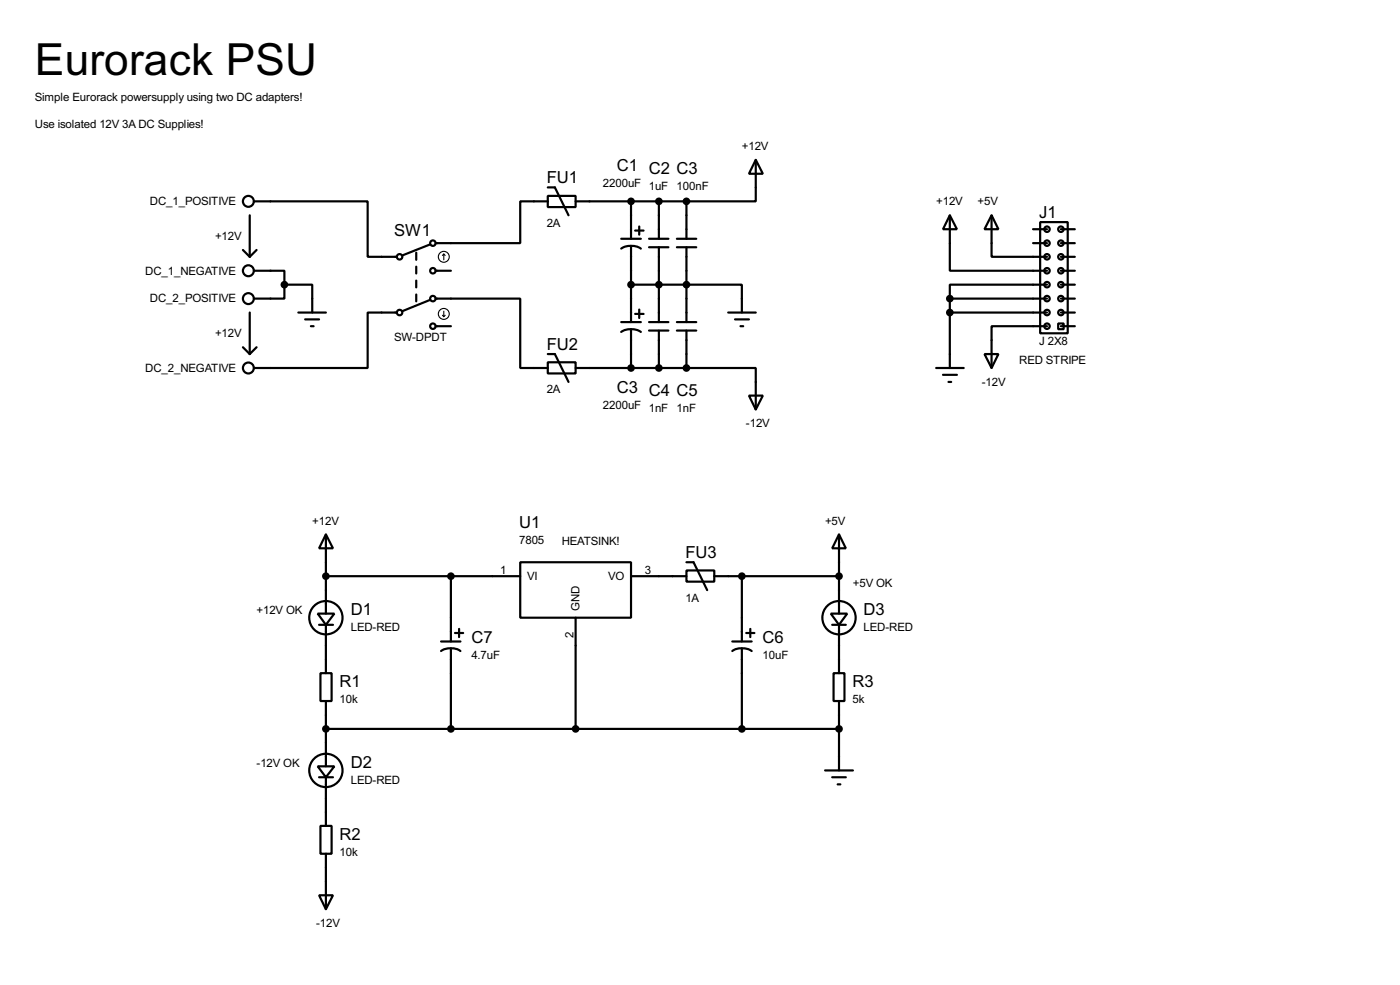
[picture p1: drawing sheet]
<svg xmlns="http://www.w3.org/2000/svg" width="256mm" height="180mm" viewBox="0 0 256 180" stroke-linecap="round" stroke-linejoin="round" font-family="sans-serif">
<g fill="none" stroke="#000" stroke-width=".4">
<path d="M45.8 39.4v7.6M46.5 36.9h20.9v10.1h5.3M100.4 35.9h5.1v2h-5.1zM100.4 36.9h-5.1v7.6h-15.5M100.4 34.3h1.3l2.5 5.1M105.5 36.9h20.3M115.6 36.9v6.8M120.7 36.9v6.8M125.8 36.9v6.8M138.5 29.3l1.3 2.5h-2.6zM138.5 29.3v7.6h-12.7M174 39.4l1.3 2.6h-2.5z"/>
<path d="M174 39.4v10.2h17.8M181.7 39.4l1.2 2.6h-2.5zM181.7 39.4v7.6h10.1M44.5 45.8l1.3 1.2M45.8 57.2v7.6M46.5 49.6h5.6v2.5M47 45.8l-1.2 1.2M52.1 52.1v2.6h-5.6M52.1 52.1h5.1v5.1M54.7 57.2h5M55.9 58.5h2.6M57 59.7h.5"/>
<path d="M72.7 57.2h-5.3v10.2h-20.9M76.3 46.3v1.3M76.3 48.8v1.3M76.3 51.4v1.2M76.3 53.9v1.3M78.8 44.8l-5.1 2M78.8 54.9l-5.1 2.1M79.8 54.7h15.5v12.7h5.1M79.8 59.7h2.8M79.8 49.6h2.8M113.8 45.5a3.5 3.5 0 0 1 3.6 0M113.8 43.7h3.6"/>
<path d="M113.8 59h3.6M115.6 52.1h20.3v5.1M115.6 45.3v13.7M116.4 42.2h1.5M116.4 57.5h1.5M117.1 41.5v1.5M117.1 56.7v1.5M118.9 43.7h3.6M118.9 59h3.6M118.9 45.3h3.6M120.7 45.3v13.7M124 43.7h3.6"/>
<path d="M124 59h3.6M124 45.3h3.6M125.8 45.3v13.7M133.4 57.2h5.1M134.7 58.5h2.5M135.7 59.7h.5M174 54.7h17.8M174 54.7v12.7M174 57.2h17.8M189.3 44.5h2.5M189.3 42h2.5M190.6 40.7h5v20.3h-5z"/>
<path d="M191.8 59.7h-10.1v7.7M191.8 52.1h-17.8v2.6M193.9 59.2h1v1.1h-1zM194.4 52.1h2.5M194.4 54.7h2.5M194.4 57.2h2.5M194.4 59.7h2.5M194.4 49.6h2.5M194.4 47h2.5M194.4 44.5h2.5M194.4 42h2.5M44.5 63.6l1.3 1.2"/>
<path d="M47 63.6l-1.2 1.2M100.4 66.3h5.1v2.1h-5.1zM100.4 64.8h1.3l2.5 5.1M105.5 67.4h20.3M113.8 60.8a3.5 3.5 0 0 1 3.6 0M115.6 60.5v6.9M118.9 60.5h3.6M120.7 60.5v6.9M124 60.5h3.6M125.8 67.4h12.7v7.6M125.8 60.5v6.9M137.2 72.4h2.6l-1.3 2.6z"/>
<path d="M171.5 67.4h5.1M172.8 68.6h2.5M173.8 69.9h.5M180.4 64.8h2.5l-1.2 2.6zM59.7 97.8l1.3 2.6h-2.5zM59.7 97.8v14.5M153.7 97.8l1.3 2.6h-2.5zM153.7 97.8v14.5M58.2 112.3h3.1l-1.6 2.1zM58.5 114.4h2.5M59.7 105.5h35.6M59.7 114.4v8.8"/>
<path d="M80.8 119.2a3.4 3.4 0 0 1 3.6 0M80.8 117.4h3.6M82.6 105.5v11.9M82.6 118.9v14.5M83.4 115.9h1.5M84.1 115.1v1.5M95.3 102.9h20.3v10.2h-20.3zM105.5 113.1v20.3M115.6 105.5h10.2M125.8 104.4h5.1v2.1h-5.1zM125.8 102.9h1.3l2.5 5.1M130.9 105.5h22.8"/>
<path d="M134.2 119.2a3.4 3.4 0 0 1 3.5 0M134.2 117.4h3.5M135.9 105.5v11.9M135.9 118.9v14.5M136.7 115.9h1.5M137.5 115.1v1.5M152.2 112.3h3l-1.5 2.1zM152.5 114.4h2.5M153.7 114.4v8.8M58.7 123.2h2.1v5.1h-2.1zM59.7 128.3v12M59.7 133.4h94"/>
<path d="M152.7 123.2h2v5.1h-2zM153.7 128.3v12.7M58.2 140.3h3.1l-1.6 2zM58.5 142.3h2.5M58.7 151.2h2.1v5.1h-2.1zM59.7 142.3v8.9M59.7 156.3v10.1M151.2 141h5.1M152.5 142.3h2.5M153.5 143.6h.5M58.5 163.9h2.5l-1.3 2.5z"/>
<circle cx="45.5" cy="36.9" r="1"/>
<circle cx="45.5" cy="49.6" r="1"/>
<circle cx="45.5" cy="54.7" r="1"/>
<circle cx="73.2" cy="47" r=".5"/>
<circle cx="73.2" cy="57.2" r=".5"/>
<circle cx="79.3" cy="59.7" r=".5"/>
<circle cx="79.3" cy="44.5" r=".5"/>
<circle cx="79.3" cy="49.6" r=".5"/>
<circle cx="79.3" cy="54.7" r=".5"/>
<circle cx="191.8" cy="59.7" r=".5"/>
<circle cx="191.8" cy="57.2" r=".5"/>
<circle cx="191.8" cy="54.7" r=".5"/>
<circle cx="191.8" cy="52.1" r=".5"/>
<circle cx="191.8" cy="49.6" r=".5"/>
<circle cx="191.8" cy="47" r=".5"/>
<circle cx="191.8" cy="44.5" r=".5"/>
<circle cx="191.8" cy="42" r=".5"/>
<circle cx="194.3" cy="54.7" r=".5"/>
<circle cx="194.3" cy="52.1" r=".5"/>
<circle cx="194.3" cy="47" r=".5"/>
<circle cx="194.3" cy="57.2" r=".5"/>
<circle cx="194.3" cy="49.6" r=".5"/>
<circle cx="194.3" cy="44.5" r=".5"/>
<circle cx="194.3" cy="42" r=".5"/>
<circle cx="45.5" cy="67.4" r="1"/>
<circle cx="59.7" cy="113.1" r="3.1"/>
<circle cx="153.7" cy="113.1" r="3.1"/>
<circle cx="59.7" cy="141" r="3.1"/>
</g>
<g fill="#000" stroke="#000" stroke-width=".4">
<circle cx="115.6" cy="36.9" r=".5"/>
<circle cx="120.7" cy="36.9" r=".5"/>
<circle cx="125.7" cy="36.9" r=".5"/>
<circle cx="52.1" cy="52.1" r=".5"/>
<circle cx="115.6" cy="52.1" r=".5"/>
<circle cx="120.7" cy="52.1" r=".5"/>
<circle cx="125.7" cy="52.1" r=".5"/>
<circle cx="174" cy="57.2" r=".5"/>
<circle cx="174" cy="54.7" r=".5"/>
<circle cx="115.6" cy="67.4" r=".5"/>
<circle cx="120.7" cy="67.4" r=".5"/>
<circle cx="125.7" cy="67.4" r=".5"/>
<circle cx="59.7" cy="105.5" r=".5"/>
<circle cx="82.6" cy="105.5" r=".5"/>
<circle cx="135.9" cy="105.5" r=".5"/>
<circle cx="153.7" cy="105.5" r=".5"/>
<circle cx="59.7" cy="133.4" r=".5"/>
<circle cx="82.6" cy="133.4" r=".5"/>
<circle cx="105.4" cy="133.4" r=".5"/>
<circle cx="135.9" cy="133.4" r=".5"/>
<circle cx="153.7" cy="133.4" r=".5"/>
</g>
<g fill="none" stroke="#000" stroke-width=".2">
<path d="M81.1 57.7l.2 .3M81.3 46.5v1.1M81.3 57v1M81.3 46.5l-.2 .3M81.3 46.5l.3 .3M81.6 57.7l-.3 .3"/>
<circle cx="81.3" cy="47" r="1"/>
<circle cx="81.3" cy="57.5" r="1"/>
</g>
<text font-size="9.1" x="6.4" y="13.7">Eurorack PSU</text>
<g font-size="3.4">
<text x="100.2" y="33.5">FU1</text>
<text x="113" y="31.3">C1 C2 C3</text>
<text x="190.4" y="39.9">J1</text>
<text x="72.2" y="43.2">SW1</text>
<text x="100.2" y="64">FU2</text>
<text x="113" y="71.9">C3 C4 C5</text>
<text x="95.1" y="96.6">U1</text>
<text x="125.6" y="102.1">FU3</text>
<text x="64.3" y="112.6">D1</text>
<text x="158.2" y="112.6">D3</text>
<text x="86.4" y="117.7">C7</text>
<text x="139.7" y="117.7">C6</text>
<text x="62.2" y="125.8">R1</text>
<text x="156.2" y="125.8">R3</text>
<text x="64.3" y="140.5">D2</text>
<text x="62.2" y="153.7">R2</text>
</g>
<g font-size="2.4">
<text x="6.4" y="18.5">Simple Eurorack powersupply using two DC adapters!</text>
<text x="6.4" y="23.5">Use isolated 12V 3ADC Supplies!</text>
<text x="135.9" y="27.4">+12V</text>
<text x="110.5" y="34.2">2200uF 1uF 100nF</text>
<text x="27.5" y="37.6">DC_1_POSITIVE</text>
<text x="100.2" y="41.5">2A</text>
<text x="171.5" y="37.6">+12V</text>
<text x="179.1" y="37.6">+5V</text>
<text x="39.4" y="43.9">+12V</text>
<text x="26.6" y="50.3">DC_1_NEGATIVE</text>
<text x="27.5" y="55.4">DC_2_POSITIVE</text>
<text x="39.4" y="61.6">+12V</text>
<text x="72.2" y="62.4">SW-DPDT</text>
<text x="190.4" y="63.1">J 2X8</text>
<text x="26.6" y="68.1">DC_2_NEGATIVE</text>
<text x="100.2" y="72">2A</text>
<text x="179.9" y="70.6">-12V</text>
<text x="186.7" y="66.7">RED STRIPE</text>
<text x="110.5" y="74.9">2200uF 1nF 1nF</text>
<text x="136.7" y="78.2">-12V</text>
<text x="57.2" y="96">+12V</text>
<text x="95.1" y="99.5">7805</text>
<text x="102.9" y="99.7">HEATSINK!</text>
<text x="151.2" y="96">+5V</text>
<text x="91.6" y="105.1">1</text>
<text x="96.6" y="106.2">VI</text>
<text x="111.4" y="106.2">VO</text>
<text x="118.2" y="105.1">3</text>
<text x="156.3" y="107.4">+5V OK</text>
<text x="47" y="112.4">+12V OK</text>
<text x="106.2" y="111.8" transform="rotate(-90 106.2 111.8)">GND</text>
<text x="125.6" y="110.1">1A</text>
<text x="64.3" y="115.5">LED-RED</text>
<text x="105.1" y="116.8" transform="rotate(-90 105.1 116.8)">2</text>
<text x="158.2" y="115.5">LED-RED</text>
<text x="86.4" y="120.6">4.7uF</text>
<text x="139.7" y="120.6">10uF</text>
<text x="62.2" y="128.8">10k</text>
<text x="156.2" y="128.8">5k</text>
<text x="47" y="140.4">-12V OK</text>
<text x="64.3" y="143.5">LED-RED</text>
<text x="62.2" y="156.7">10k</text>
<text x="57.9" y="169.7">-12V</text>
</g>
</svg>
